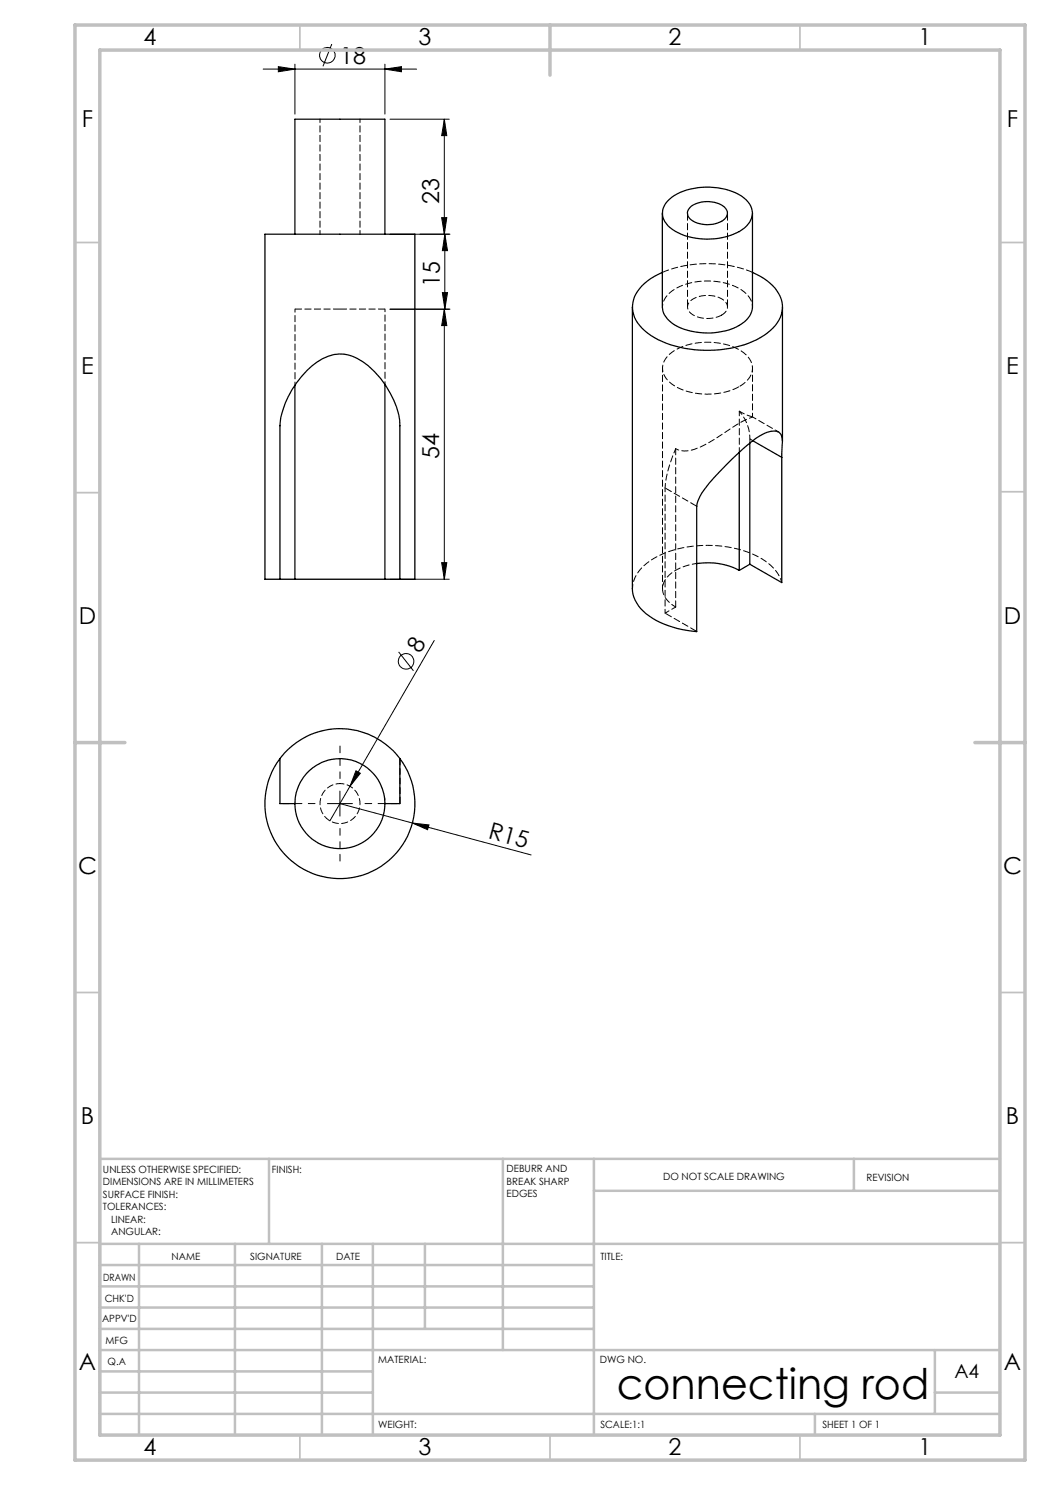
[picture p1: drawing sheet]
<svg xmlns="http://www.w3.org/2000/svg" width="210mm" height="297mm" viewBox="0 0 210 297" stroke-linecap="round" stroke-linejoin="round" font-family="sans-serif">
<g fill="none" stroke="#000" stroke-width=".2">
<path d="M52.6 13.8h30.7M55.7 13.3l3.3 .5-3.3 .6zM59 12.8v10M66.4 8.8l-1.8 4.5M77 13.8l3.3-.5v1.1zM77 12.8v10M78 23.8h11.9M88.9 23.8l.5 3.3h-1.1zM88.9 23.8v23M78 46.8h12M88.3 43.5h1.1l-.5 3.3zM88.5 58.5h1l-.5 3.3z"/>
<path d="M89 46.8l.5 3.3h-1zM89 46.8v15M78 61.8h12M88.9 61.8l.5 3.3h-1.1zM88.9 61.8v54M78 115.8h11.9M88.3 112.5h1.1l-.5 3.3zM79.7 130.4l3 3.8M86.9 128.1l-20.9 36.1M68 158.2v5M71.2 154.2l.9 .5-2.1 2.6zM65.5 160.7h5"/>
<path d="M68 160.7l14.5 3.9M82.5 164.6l3.3 .4-.3 .9zM82.5 164.6l23.7 6.4"/>
<circle cx="65.5" cy="11" r="1.56"/>
<circle cx="81.2" cy="132.3" r="1.55"/>
</g>
<path d="M68 155.7v-6.5M63 160.7h-6.5M68 165.7v6.5M73 160.7h6.5" fill="none" stroke="#000" stroke-width=".2" stroke-dasharray="15.2 1.3 1.3 1.3" stroke-dashoffset="13.9"/>
<g fill="none" stroke="#c0c0c0" stroke-width=".35">
<path d="M60 5v5M160 5v5M15 48.5h5M200 48.5h5M15 98.5h5M200 98.4h5M15 198.5h5M200 198.5h5M15 248.5h5M200 248.5h5M60 287v5M110 287v5"/>
<path d="M160 287v5"/>
</g>
<g fill="none" stroke="#c0c0c0" stroke-width=".5">
<path d="M53.8 231.8v17M100.6 231.8v38.2M118.8 231.8v55.2M118.8 238.2h81.2M170.8 231.8v6.4M200 231.8h-180v55.2M20 248.8h180M20 257.3h98.8M20 253h98.8M27.8 248.8v38.2M47 248.8v38.2M64.4 248.8v38.2"/>
<path d="M74.6 248.8v38.2M85 248.8v17M20 265.8h98.8M20 261.5h98.8M20 278.5h54.6M20 274.3h54.6M20 270h180M187 278.5h13M187 270v12.8M20 282.8h180M163 282.8v4.2"/>
</g>
<path d="M15 5h190v287h-190zM20 10h180v277h-180zM110 5v10M15 148.5h10M195 148.5h10" fill="none" stroke="#c0c0c0" stroke-width=".7"/>
<g fill="#000">
<path d="M71.2 154.2l.9 .5-2.1 2.6zM82.5 164.6l3.3 .4-.3 .9z"/>
<path d="M77 13.8l3.3-.5v1.1zM55.7 13.3l3.3 .5-3.3 .6z"/>
<path d="M88.9 23.8l.5 3.3h-1.1zM88.3 43.5h1.1l-.5 3.3zM88.9 61.8l.5 3.3h-1.1zM88.3 112.5h1.1l-.5 3.3z"/>
<path d="M88.5 58.5h1l-.5 3.3zM89 46.8l.5 3.3h-1z"/>
</g>
<g fill="none" stroke="#000" stroke-width=".25">
<path d="M59 46.8v-23h18v23M132.5 42.6v18.8a5.2 5.2 0 0 0 3.7 4.2 13.7 13.7 0 0 0 12.7-1.2l1.1-1.3 .4-.8 .1-.9v-18.8M132.5 54.5a9.7 9.7 0 0 0-5.8 5.4 5.9 5.9 0 0 0 2.2 6.2 19.3 19.3 0 0 0 13.1 4 18.5 18.5 0 0 0 12.6-4.5 5.6 5.6 0 0 0 0-8.5l-1.8-1.4-2.3-1.2M133.5 40.2a11.8 11.8 0 0 1 10-2.6 8.5 8.5 0 0 1 6.6 3.6 4 4 0 0 1-2.3 5.1 13.8 13.8 0 0 1-13.4-.4 3.6 3.6 0 0 1-1.5-4.8zM138.1 41.3a5.7 5.7 0 0 1 7 .4 1.79 1.79 0 0 1-1.2 2.7 5.5 5.5 0 0 1-6.2-1l-.1-.3a1.55 1.55 0 0 1 .5-1.8zM59 77v38.8M77 76.9v38.9M126.5 61.4v56.4a7.4 7.4 0 0 0 4 5.8 20.7 20.7 0 0 0 8.8 2.7v-25a9 9 0 0 1 2.5-4.6 58.3 58.3 0 0 1 10.2-9.5l1.1-.6a2.53 2.53 0 0 1 3 .2 5.2 5.2 0 0 1 .3 3.2v1.5M156.5 61.4v26.8M147.8 90.4v23.7M150 88.6v24.3M150.6 88.2l5.8 3.3"/>
<path d="M156.4 91.5v25l-6.4-3.6M56 115.8h-3v-69h30v69h-3M56 115.8v-30.6a18 18 0 0 1 8.5-13.4 7.2 7.2 0 0 1 8.1 .6 18.4 18.4 0 0 1 7.3 11.7l.1 31.7M56 115.8h3M59 115.8h18M77 115.8h3M139.3 112.7a13.7 13.7 0 0 1 8.5 1.4M150 112.9l-2.2 1.2M56 151.7a15 15 0 0 0 1.9 20.1 15 15 0 0 0 20.2 0 15 15 0 0 0 1.9-20.1v9h-3M56 151.7v9h3M79.9 151.7a15 15 0 0 0-23.9 0M59 160.7a9 9 0 0 0 9 9 9 9 0 0 0 9-9"/>
<path d="M59 160.7a9 9 0 0 1 9-9 9 9 0 0 1 9 9"/>
</g>
<path d="M59 61.8h9M68 61.8h9M80 160.7v-9" fill="none" stroke="#000" stroke-width=".2" stroke-dasharray="1.3 .6" stroke-dashoffset="-.1"/>
<path d="M64 23.8v23M72 46.8v-23M59 61.8v15.2M150.5 83.4h-.1a20 20 0 0 0-5.6 3.2 19.7 19.7 0 0 1-7.2 3.6 3.7 3.7 0 0 1-2.5-.5" fill="none" stroke="#000" stroke-width=".2" stroke-dasharray="1.3 .6" stroke-dashoffset=".6"/>
<path d="M77 76.9v-15.1M150.5 61.4a4.5 4.5 0 0 0-2.8-3.8 13.8 13.8 0 0 0-13.3 .6 4 4 0 0 0-1.9 3.2M76.9 159.4l.1 1.3" fill="none" stroke="#000" stroke-width=".2" stroke-dasharray="1.3 .6" stroke-dashoffset=".7"/>
<path d="M144.3 63a1.74 1.74 0 0 0 1.2-1.7 1.74 1.74 0 0 0-1.3-1.6 5.8 5.8 0 0 0-6.3 .7 1.62 1.62 0 0 0 .7 2.6 6.2 6.2 0 0 0 5.7 0" fill="none" stroke="#000" stroke-width=".2" stroke-dasharray="1.3 .6" stroke-dashoffset=".1"/>
<path d="M133 97.6a23.2 23.2 0 0 1 2.1-7.9M147.9 82.2v8.2M150 88.6v-.8M156.4 116.5a9.6 9.6 0 0 0-6.3-5.9 23.7 23.7 0 0 0-19.6 1.2 7.2 7.2 0 0 0-4 5.9M133 122.6l2.1-1.2" fill="none" stroke="#000" stroke-width=".2" stroke-dasharray="1.3 .6" stroke-dashoffset=".4"/>
<path d="M150.5 54.5a24.2 24.2 0 0 0-18 0M135.1 121.4v-31.7M67.7 151.7h.3M68 151.7h.1M59 160.7v-.1" fill="none" stroke="#000" stroke-width=".2" stroke-dasharray="1.3 .6"/>
<path d="M147.9 82.2l2.6 1.2" fill="none" stroke="#000" stroke-width=".2" stroke-dasharray="1.3 .6" stroke-dashoffset=".2"/>
<path d="M137.5 42.6v18.8M145.5 61.4v-18.8M147.9 77.3a4.1 4.1 0 0 0 2.4-4.6 7.5 7.5 0 0 0-6-4 13 13 0 0 0-10.4 2.2 3.6 3.6 0 0 0 .6 6 13.8 13.8 0 0 0 13.4 .4M139.4 101.3l-6.4-3.7M133 122.6l6.4 3.7" fill="none" stroke="#000" stroke-width=".2" stroke-dasharray="1.3 .6" stroke-dashoffset="-.2"/>
<path d="M132.5 73.6v44.1M147.9 82.2a8.4 8.4 0 0 1 2.1 5.6M150.5 83.4v-9.8M155.7 86.4l-5.2-3M133 122.6v-25M68 156.7a4 4 0 0 1 3.6 5.9 4 4 0 0 1-6.9 .4 4 4 0 0 1 2.8-6.3h.5" fill="none" stroke="#000" stroke-width=".2" stroke-dasharray="1.3 .6" stroke-dashoffset=".5"/>
<path d="M150.6 88.1l-.6-.3M139.4 112.7a8.6 8.6 0 0 0-6.5 3.5 3.6 3.6 0 0 0 1.7 4.9l.5 .3" fill="none" stroke="#000" stroke-width=".2" stroke-dasharray="1.3 .6" stroke-dashoffset=".3"/>
<text font-size="8.5" x="123.4" y="279.7">connecting rod</text>
<g font-size="4.7">
<text x="28.7" y="9">4</text>
<text x="83.7" y="9">3</text>
<text x="133.7" y="9">2</text>
<text x="183.7" y="9">1</text>
<text x="68.1" y="12.7">18</text>
<text x="16.4" y="25.5">F</text>
<text x="201.4" y="25.5">F</text>
<text x="87.9" y="40.7" transform="rotate(-90 87.9 40.7)">23</text>
<text x="88" y="57.5" transform="rotate(-90 88 57.5)">15</text>
<text x="16.2" y="74.7">E</text>
<text x="201.2" y="74.8">E</text>
<text x="87.9" y="91.8" transform="rotate(-90 87.9 91.8)">54</text>
<text x="15.8" y="124.7">D</text>
<text x="200.8" y="124.7">D</text>
<text x="84" y="130.9" transform="rotate(-60 84 130.9)">8</text>
<text x="97.5" y="167.6" transform="rotate(15 97.5 167.6)">R15</text>
<text x="15.6" y="174.7">C</text>
<text x="200.6" y="174.7">C</text>
<text x="16.2" y="224.7">B</text>
<text x="201.2" y="224.7">B</text>
<text x="15.8" y="274">A</text>
<text x="200.8" y="274">A</text>
<text x="28.7" y="291">4</text>
<text x="83.7" y="291">3</text>
<text x="133.7" y="291">2</text>
<text x="183.7" y="291">1</text>
</g>
<text font-size="3.9" x="190.9" y="275.5">A4</text>
<g font-size="2">
<text x="20.6" y="234.6">UNLESS OTHERWISE SPECIFIED:</text>
<text x="20.6" y="237.1">DIMENSIONS ARE IN MILLIMETERS</text>
<text x="20.6" y="239.6">SURFACE FINISH:</text>
<text x="54.4" y="234.6">FINISH:</text>
<text x="101.3" y="234.5">DEBURR AND</text>
<text x="101.3" y="237">BREAK SHARP</text>
<text x="101.3" y="239.5">EDGES</text>
<text x="132.6" y="236">DO NOT SCALE DRAWING</text>
<text x="173.3" y="236.2">REVISION</text>
<text x="20.6" y="242.1">TOLERANCES:</text>
<text x="22.2" y="244.6">LINEAR:</text>
<text x="22.2" y="247.1">ANGULAR:</text>
<text x="34.3" y="252">NAME</text>
<text x="50" y="251.9">SIGNATURE</text>
<text x="67.2" y="251.9">DATE</text>
<text x="120.1" y="251.9">TITLE:</text>
<text x="20.6" y="256.1">DRAWN</text>
<text x="20.9" y="260.3">CHK'D</text>
<text x="20.4" y="264.4">APPV'D</text>
<text x="21.1" y="268.8">MFG</text>
<text x="21.5" y="273">Q.A</text>
<text x="75.6" y="272.5">MATERIAL:</text>
<text x="120" y="272.5">DWG NO.</text>
<text x="75.6" y="285.5">WEIGHT:</text>
<text x="120.1" y="285.6">SCALE:1:1</text>
<text x="164.5" y="285.6">SHEET 1 OF 1</text>
</g>
</svg>
